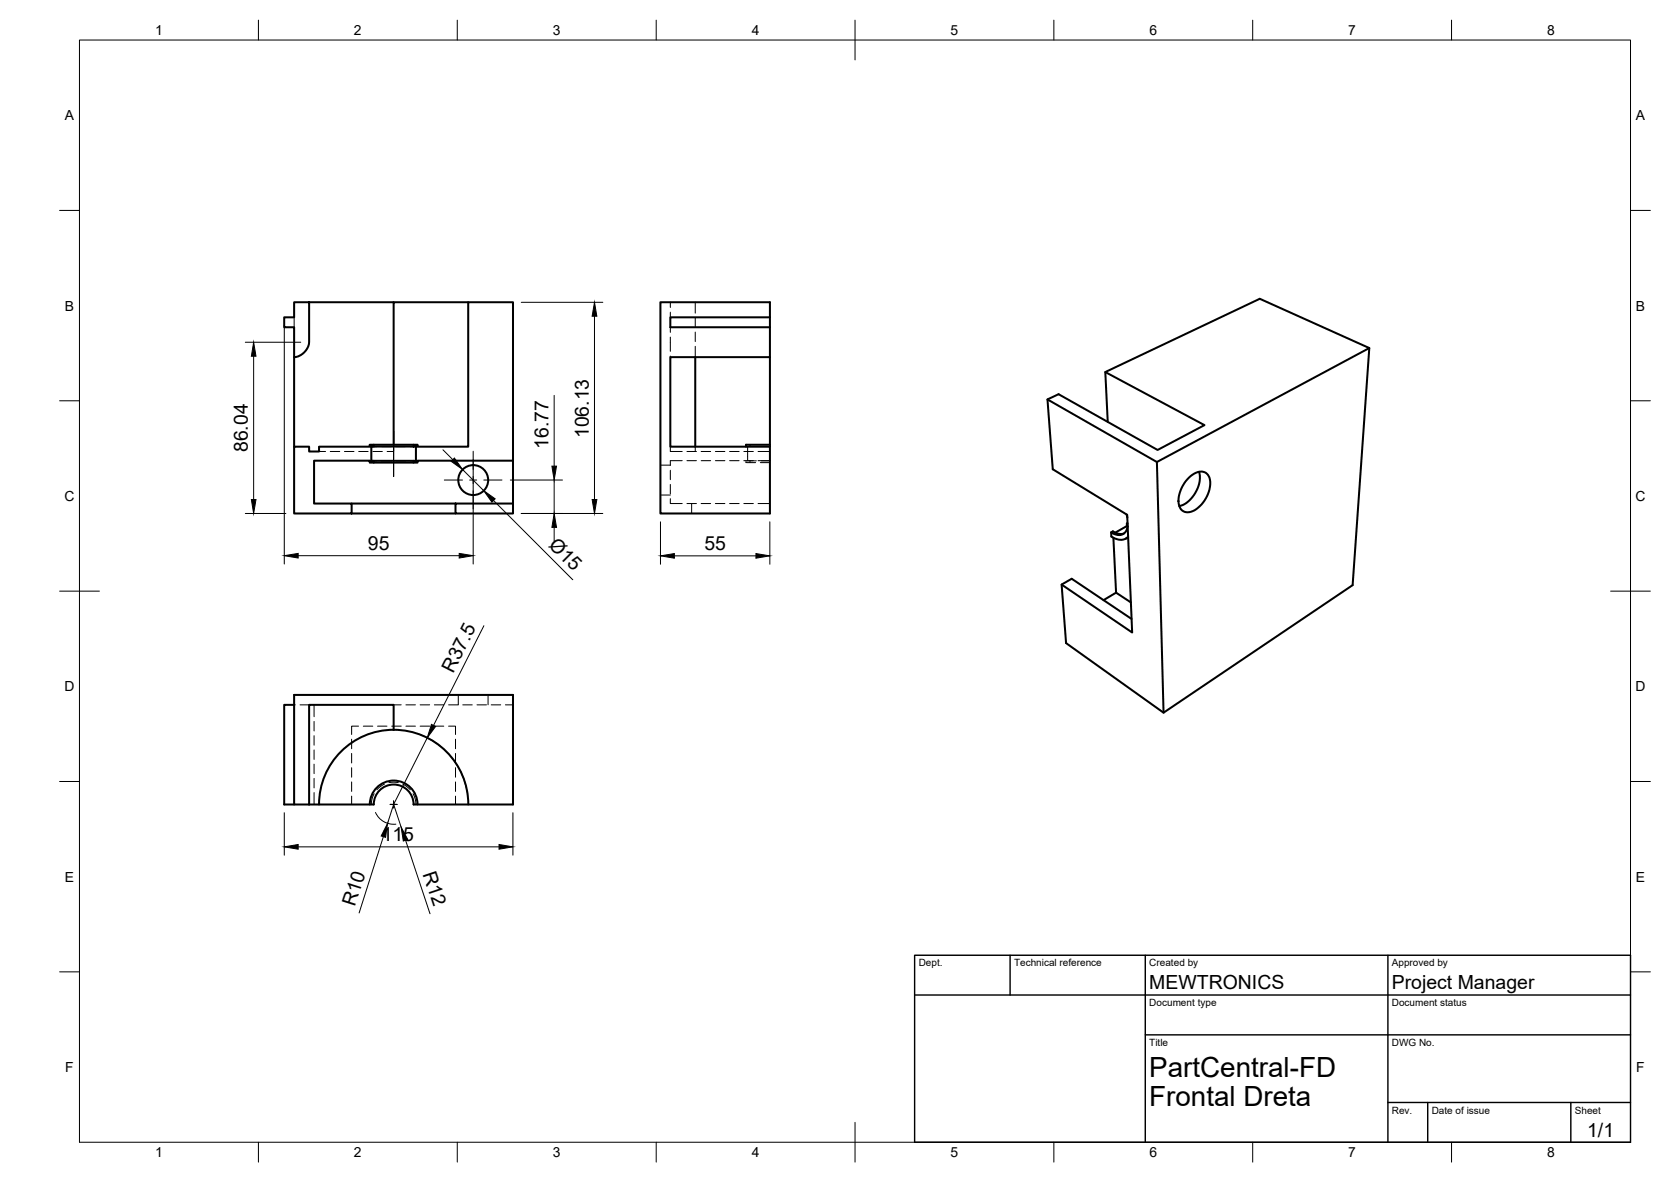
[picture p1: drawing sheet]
<svg xmlns="http://www.w3.org/2000/svg" width="420mm" height="297mm" viewBox="0 0 420 297" stroke-linecap="round" stroke-linejoin="round" font-family="sans-serif">
<!-- layer: Visible -->
<g fill="none" stroke="#000" stroke-width=".51">
<path d="M74 76h3.7l-.1 10.7-.5 1.2-.7 .8-1.3 .8-1 .3h-.1v-7.6h-2.5v-2.5h2.5zM77.7 76h21.3M117.7 76h11.3v39.8h-24v.5h-1v-.5h.6v-3.6h-.6v-.4h1v.5h12.7zM117.7 76h-18.7v35.8M166.1 76h27.5v53h-27.5zM193.6 79.7h-25v2.5h25M74 89.8v22.5M174.8 89.8v22.5M193.6 89.8h-25v22.5h25M277.9 93.5l25 13.3-11.8 6.3-24.9-14-2.8 1.3 1.3 17.5 18.7 11.5 1.3 29.5-17.8-12M344.3 87.5l-4.2 59.6-47.5 32-24.5-17.5-1.2-14.7 2.6-1.5 15 10.1M74 112.3h3.7v1.2h2.5v-1.2h12.8v-.5h1v.4h-.6v3.6h.6v.5h-1v-.5h-14v10.7h9.4v2.5h-14.4z"/>
<path d="M94 115.8h10M94 116.3h10M94 111.8h10M94 112.2h10M129 115.8v10.7M193.6 111.8h-6v.5M263.4 100.4l27.5 15.7 53.4-28.6-27.5-12.4-38.9 18.4 .6 12.5M290.9 116.1l1.7 63M301.5 118.6a7.7 7.7 0 0 1-5 8.6M88.4 126.5h26.1M88.4 129h26.1M114.5 126.5h14.5v2.5h-14.5z"/>
<path d="M280 135.1l.6 13.8-3.1 1.9M282.6 134.1h-1.5l-1.3-.6-.4 .3v1a3.2 3.2 0 0 0 4.3 .1M283.3 129.3l.2 .7M283.3 131.6l.2 .1M283.4 132.2l.1 .1M283.5 131.5l-.2 .1 .1 .6-3 1.7M283.5 132.2a2.33 2.33 0 0 1-1.3 2.1 2.33 2.33 0 0 1-2.4-.3l-.4-.2M283.7 135l-.6 .4M299 120a3.4 3.4 0 0 1 4.4-1 5.1 5.1 0 0 1 .1 5.7 6.6 6.6 0 0 1-4.8 4 2.41 2.41 0 0 1-2.4-2.8 8.6 8.6 0 0 1 2.7-5.9zM280.6 148.9l3.8 2.5M74 177.1h-2.5v25.1h6.2M99 183.4v-6.3h-21.3v25.1"/>
<path d="M99 183.4a18.8 18.8 0 0 1 18.8 18.8M99 183.4a18.8 18.8 0 0 0-18.8 18.8M74 202.2v-27.6h55v27.6h-25a5 5 0 0 0-5-5 5 5 0 0 0-5 5h-16.3M93 202.2a6 6 0 0 1 6-6 6 6 0 0 1 6 6"/>
<circle cx="119" cy="120.6" r="3.8"/>
</g>
<!-- layer: Hidden -->
<g fill="none" stroke="#000" stroke-width=".25">
<path d="M74 79.7v2.5M168.6 76v1.3M168.6 78.5v1.2M174.8 76v2.7M174.8 79.9v2.4M168.6 84.7v3.6M168.6 89.5v.3M168.6 82.2v1.3M174.8 83.4v2.4M174.8 87v2.8M80.2 113.5h1.7M83 113.5h2.4"/>
<path d="M86.6 113.5h2.4M90.2 113.5h2.4M93 115.8h1.8M93 112.3h1.8M93.8 113.5h2.3M96 115.8h2.4M96 112.3h2.4M99 111.8v1.7h-1.7M99.6 115.8h2.4M99.6 112.3h2.4M103.1 115.8h1.9M103.1 112.3h1.9"/>
<path d="M166.1 116.9h2.5M168.6 112.3v1.2h2.9M168.6 118.2v2.4M171.5 115.8h-2.9v1.2M172.7 115.8h2.4M172.7 113.5h2.4M174.8 112.3v1.2M176.3 115.8h2.4M176.3 113.5h2.4M179.9 115.8h2.4M179.9 113.5h2.4M183.5 115.8h2.3"/>
<path d="M183.5 113.5h2.3M187 115.8h2.4M187 113.5h2.4M187.6 115.8v.5h2.4M188.6 111.8v.4M188.6 115.8v.5M190.2 112.2h-2.2v3.6h2.2M190.6 115.8h3h-2.2M190.6 113.5h3M191.2 116.3h2.4M191.4 112.2h2.2M166.1 124.4h2.5"/>
<path d="M168.6 125.3v1.2h2.9M168.6 121.7v2.4M172.7 126.5h2.4M173.9 126.5v2.5M176.3 126.5h2.4M179.9 126.5h2.4M183.5 126.5h2.3M187 126.5h2.4M190.6 126.5h3M74 177.1h.2M75.4 177.1h2.3M79 177.1v3"/>
<path d="M99 177.1h1.9M102.1 177.1h2.4M105.6 177.1h2.4M109.2 177.1h2.4M112.8 177.1h2.4M115.2 174.6v2.5M116.4 177.1h2.3M119.9 177.1h2.4M122.7 174.6v2.5M123.5 177.1h2.4M127.1 177.1h1.9M79 181.3v2.4"/>
<path d="M79 184.9v2.4M79 188.5v2.3M79 192v2.4M79 195.6v2.4M79 199.2v3M88.4 185.8v2.4M88.4 189.3v2.4M88.4 192.9v2.4M88.4 196.5v2.4M90.1 182.5h-1.7v2.1M91.4 182.5h2.3M94.1 199.4l-.6 1.4-.1 1.4"/>
<path d="M94.9 182.5h2.4M96.7 197.1l-1.9 1.4M97.8 196.7l1.2-.1 1.2 .1M98.5 182.5h2.4M101.3 197.1l1.9 1.4M102.1 182.5h2.4M103.9 199.5l.5 1.3 .2 1.4M105.6 182.5h2.4M109.2 182.5h2.4M112.8 182.5h1.7v2.1M114.5 185.8v2.4M114.5 189.3v2.4"/>
<path d="M114.5 192.9v2.4M114.5 196.5v2.4M88.4 200.1v2.1M114.5 200.1v2.1"/>
</g>
<!-- layer: BORDER -->
<g fill="none" stroke="#000" stroke-width=".25">
<path d="M20 10.1h390v276.9h-390zM65 5.1v5M115 5.1v5M165 5.1v5M215 5.1v10M265 5.1v5M315 5.1v5M365 5.1v5M15 52.9h5M410 52.9h5M15 100.7h5M410 100.7h5"/>
<path d="M15 148.6h10M405 148.6h10M15 196.4h5M410 196.4h5M15 244.2h5M410 244.2h5M65 287v5M115 287v5M165 287v5M215 282.1v9.9M265 287v5M315 287v5"/>
<path d="M365 287v5"/>
</g>
<!-- layer: TITLEBLOCK -->
<path d="M230 240.1h180v46.9h-180zM230 250h180M254 240.1v9.9M288 240.1v46.9M349 240.1v46.9M288 260.1h122M349 277.1h61M359 277.1v9.9M395 277.1v9.9" fill="none" stroke="#000" stroke-width=".36"/>
<!-- layer: Smart Centers -->
<path d="M99 108.3v11.5M119 113.4v4.6M119 119.7v1.8M111.7 120.6h4.6M118.1 120.6h1.8M119 123.3v4.6M121.6 120.6h4.6M98.1 202.1h1.8M99 201.3v1.7" fill="none" stroke="#000" stroke-width=".25"/>
<!-- layer: FD_Dimensions -->
<g fill="none" stroke="#000" stroke-width=".25">
<path d="M131.1 76h20.5M149.5 79.5v46M61.7 86h13.9M63.8 89.5v36M71.5 81.9v59.8M139.3 99.4v17.7M111.4 113l2.5 2.5M116.3 118l5.3 5.3M119 115.5v26.2M61.7 129h10.2M75 139.6h40.5M124.1 125.8l19.9 19.9"/>
<path d="M128.3 120.6h13.1M131.1 129h20.5M139.3 120.6v8.4M139.3 132.5v3.5M166.1 131.1v10.7M169.6 139.7h20.5M193.6 131.1v10.7M121.7 157.3l-12.7 25M105.5 184.6a18.7 18.7 0 0 1 12.1 15.4M107.4 185.4l-8.4 16.7M71.5 204.2v10.7M75 212.8h50.5"/>
<path d="M94.4 204.2a5 5 0 0 0 5.1 2.9M96.4 210.3l-6.1 19.1M99 202.1l-1.5 4.8M99 202.1l1.9 5.7M102 211.2l6.1 18.4M129 204.2v10.7"/>
</g>
<g fill="#000" stroke="#000" stroke-width=".25">
<path d="M149.5 76l.6 3.5h-1.2zM63.8 86l.6 3.5h-1.2zM113.4 115.9l.9-.8 2 2.9zM138.8 117.1h1.1l-.6 3.5zM63.2 125.5h1.2l-.6 3.5zM71.5 139.6l3.5-.5v1.1zM115.5 139.1l3.5 .5-3.5 .6zM121.6 123.3l2.9 2.1-.8 .8zM139.3 129l.6 3.5h-1.1zM148.9 125.5h1.2l-.6 3.5zM166.1 139.7l3.5-.6v1.2zM190.1 139.1l3.5 .6-3.5 .6z"/>
<path d="M108.5 182l1 .5-2.1 2.9zM71.5 212.8l3.5-.6v1.2zM97.5 206.9l-.6 3.5-1.1-.3zM100.9 207.8l1.6 3.2-1.1 .4zM125.5 212.2l3.5 .6-3.5 .6z"/>
</g>
<g font-size="7">
<text x="289" y="270.6">PartCentral-FD</text>
<text x="289" y="278.1">Frontal Dreta</text>
</g>
<g font-size="4.9">
<text x="62.3" y="113.6" transform="rotate(-90 62.3 113.6)">86.04</text>
<text x="137.9" y="112.8" transform="rotate(-90 137.9 112.8)">16.77</text>
<text x="148" y="110.1" transform="rotate(-90 148 110.1)">106.13</text>
<text x="137.7" y="137.2" transform="rotate(45 137.7 137.2)">Ø15</text>
<text x="92.5" y="138.2">95</text>
<text x="177.1" y="138.2">55</text>
<text x="113.9" y="169.3" transform="rotate(-63 113.9 169.3)">R37.5</text>
<text x="96" y="211.4">115</text>
<text x="106.3" y="219.6" transform="rotate(72 106.3 219.6)">R12</text>
<text x="89.2" y="228" transform="rotate(-72 89.2 228)">R10</text>
<text x="289" y="248.5">MEWTRONICS</text>
<text x="350" y="248.5">Project Manager</text>
<text x="399.1" y="285.7">1/1</text>
</g>
<g font-size="3.5">
<text x="39" y="8.8">1</text>
<text x="89" y="8.8">2</text>
<text x="139" y="8.8">3</text>
<text x="189" y="8.8">4</text>
<text x="239" y="8.8">5</text>
<text x="289" y="8.8">6</text>
<text x="339" y="8.8">7</text>
<text x="389" y="8.8">8</text>
<text x="16.3" y="30.2">A</text>
<text x="411.3" y="30.2">A</text>
<text x="16.3" y="78">B</text>
<text x="411.3" y="78">B</text>
<text x="16.2" y="125.9">C</text>
<text x="411.2" y="125.9">C</text>
<text x="16.2" y="173.7">D</text>
<text x="411.2" y="173.7">D</text>
<text x="16.3" y="221.6">E</text>
<text x="411.3" y="221.6">E</text>
<text x="16.4" y="269.4">F</text>
<text x="411.4" y="269.4">F</text>
<text x="39" y="290.8">1</text>
<text x="89" y="290.8">2</text>
<text x="139" y="290.8">3</text>
<text x="189" y="290.8">4</text>
<text x="239" y="290.8">5</text>
<text x="289" y="290.8">6</text>
<text x="339" y="290.8">7</text>
<text x="389" y="290.8">8</text>
</g>
<g font-size="2.5">
<text x="231" y="242.9">Dept.</text>
<text x="255" y="242.9">Technical reference</text>
<text x="289" y="242.9">Created by</text>
<text x="350" y="242.9">Approved by</text>
<text x="289" y="252.8">Document type</text>
<text x="350" y="252.8">Document status</text>
<text x="289" y="262.9">Title</text>
<text x="350" y="262.9">DWG No.</text>
<text x="350" y="279.9">Rev.</text>
<text x="360" y="279.9">Date of issue</text>
<text x="396" y="279.9">Sheet</text>
</g>
</svg>
